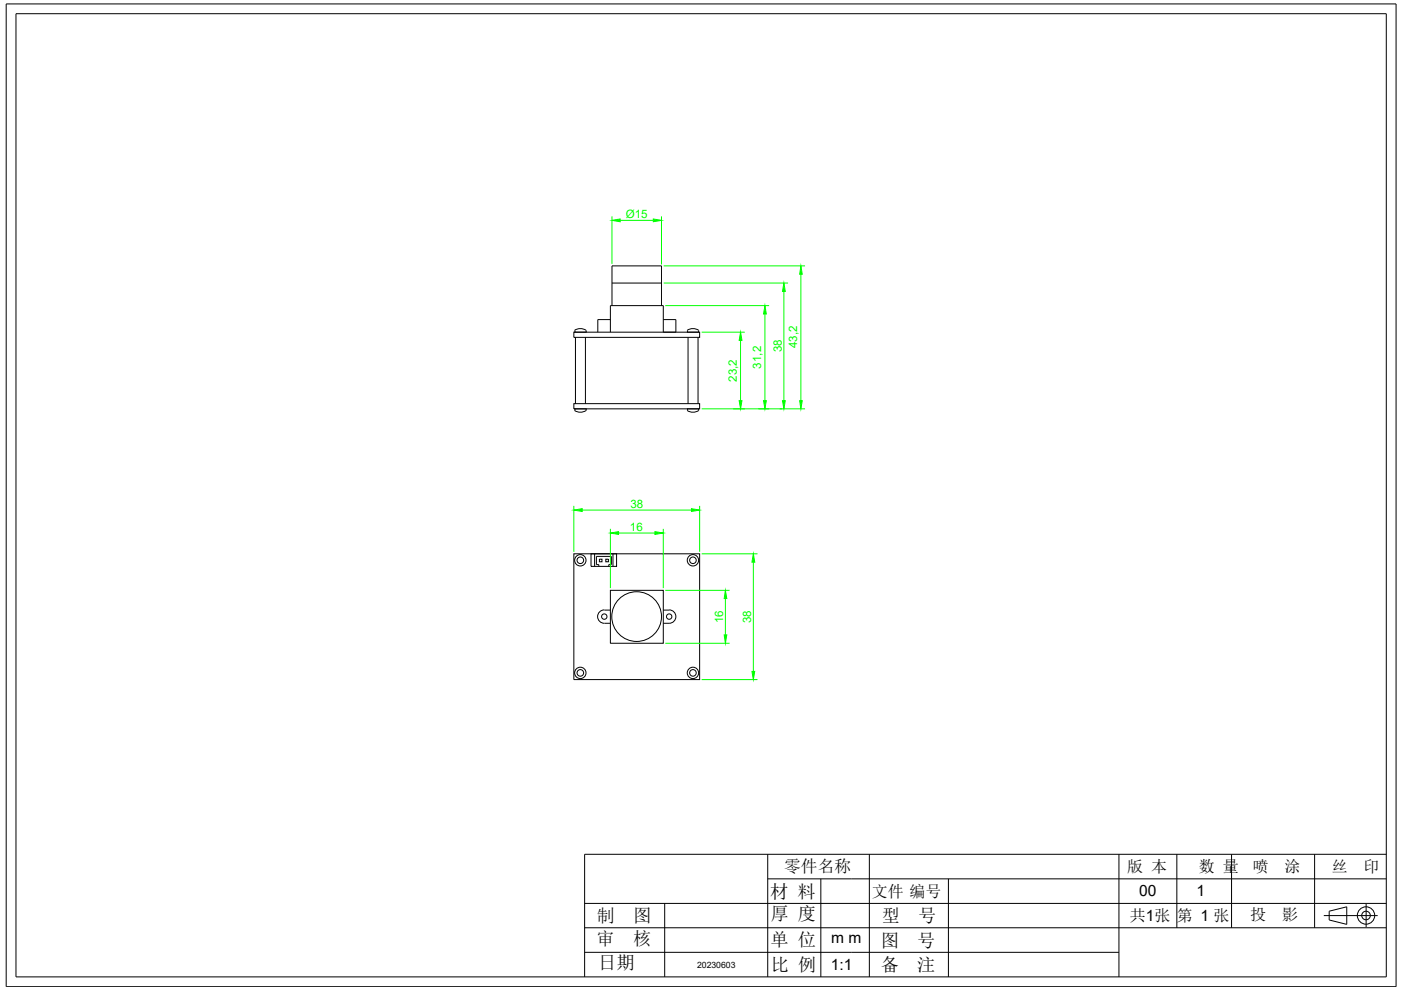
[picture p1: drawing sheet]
<svg xmlns="http://www.w3.org/2000/svg" width="297mm" height="210mm" viewBox="0 0 297 210" stroke-linecap="round" stroke-linejoin="round" font-family="sans-serif">
<!-- layer: 0 -->
<g fill="none" stroke="#000" stroke-width=".21">
<path d="M1.3 .8h294.7v208.4h-294.7zM3.4 2.9h290.5v204.2h-290.5zM121.7 70.4h26.6v1.1h-26.6zM121.8 70a2.22 2.22 0 0 1 2.4 0M121.9 70v.4h2.4v-.4M122 71.5v14.1M124.1 71.5v14.1M129.4 67.8h-2.7v2.6M129.8 60h10.5M129.8 64.8v-8.4h10.5v8.4M140.6 67.8h2.7v2.6h-2.7v-5.6h-11.2v5.6M145.7 70a2.22 2.22 0 0 1 2.4 0"/>
<path d="M145.8 70v.4h2.3v-.4M145.9 71.5v14.1M148 71.5v14.1M121.7 85.6h26.6v1.1h-26.6zM121.8 87.1a2.22 2.22 0 0 0 2.4 0M121.9 87.1v-.4h2.4v.4M145.7 87.1a2.22 2.22 0 0 0 2.4 0M145.8 87.1v-.4h2.3v.4M121.7 117.4h26.6v26.7h-26.6zM125.3 117.4h5.4v2.7h-5.4zM126.1 117.4v2.7M127.1 118.6h.5v.5h-.5z"/>
<path d="M128.4 118.6h.6v.5h-.6zM130 117.4v2.7M127 120.1v-.4h-.6v-1.7h3.2v1.7h-.5v.4M128.1 129.3a1.42 1.42 0 0 0-1.4 1.4 1.42 1.42 0 0 0 1.4 1.5M128.1 129.4h1.3M128.1 132.2h1.3M129.4 125.2h11.2v11.2h-11.2zM140.6 129.4l1.3-.1a1.42 1.42 0 0 1 1.4 1.4 1.42 1.42 0 0 1-1.4 1.5h-1.3"/>
<circle cx="123" cy="118.8" r="1.21"/>
<circle cx="123" cy="118.8" r=".7"/>
<circle cx="146.9" cy="118.8" r="1.21"/>
<circle cx="146.9" cy="118.8" r=".7"/>
<circle cx="128.1" cy="130.7" r=".57"/>
<circle cx="135" cy="130.7" r="5.3"/>
<circle cx="141.9" cy="130.7" r=".57"/>
<circle cx="123" cy="142.7" r="1.21"/>
<circle cx="123" cy="142.7" r=".7"/>
<circle cx="146.9" cy="142.7" r="1.21"/>
<circle cx="146.9" cy="142.7" r=".7"/>
</g>
<g fill="none" stroke="#0f0" stroke-width=".21">
<path d="M129.8 45.9v10.1M131.5 46.7h7M140.3 45.9v10.2M140.7 56.4h30M169.8 58.2v26.7M140.7 60h26.4M141.1 64.8h22M148.8 70.4h9.1M157 72.2v12.7M162.2 66.6v18.3M166.2 61.8v23.1M148.8 86.7h21.9"/>
<path d="M121.7 107.3v9.7M123.4 108.1h23.2M129.4 112.1v12.6M131.1 113h7.8M140.6 112.1v12.6M148.3 107.3v9.7M148.8 117.4h11.8M159.7 119.2v23.2M141.1 125.2h13.6M141.1 136.4h13.6M153.8 126.9v7.7M148.8 144.1h11.8"/>
</g>
<g fill="#0f0" stroke="#0f0" stroke-width=".21">
<path d="M121.7 108.1l1.7-.2v.5z"/>
<path d="M146.6 107.9l1.7 .2-1.7 .3z"/>
<path d="M159.7 117.4l.3 1.8h-.6z"/>
<path d="M159.4 142.4h.6l-.3 1.7z"/>
<path d="M156.7 84.9h.6l-.3 1.8z"/>
<path d="M157 70.4l.3 1.8h-.6z"/>
<path d="M161.9 84.9h.6l-.3 1.8z"/>
<path d="M162.2 64.8l.3 1.8h-.6z"/>
<path d="M169.5 84.9h.6l-.3 1.8z"/>
<path d="M169.8 56.4l.3 1.8h-.6z"/>
<path d="M129.4 113l1.7-.3v.6z"/>
<path d="M138.9 112.7l1.7 .3-1.7 .3z"/>
<path d="M153.8 125.2l.3 1.7h-.6z"/>
<path d="M153.5 134.6h.6l-.3 1.8z"/>
<path d="M129.8 46.7l1.7-.3v.6z"/>
<path d="M138.5 46.4l1.8 .3-1.8 .3z"/>
<path d="M165.9 84.9h.6l-.3 1.8z"/>
<path d="M166.2 60l.3 1.8h-.6z"/>
</g>
<!-- layer: VhF -->
<g fill="none" stroke="#000" stroke-width=".21">
<path d="M124 191.5h169.9M124 196.7h169.9M140.9 191.5v15.6M162.8 186.3h131.1M162.8 181.1v26M174 186.3v20.8M184.3 181.1v26M201.1 186.3v20.8M237.2 181.1v26M249.5 181.1v15.6M261.1 181.1v15.6M278.7 181.1v15.6"/>
<path d="M280.7 194.1h11.4M281.8 193.2l3.7-.9v3.7l-3.7-.9zM289.6 191.7v4.9M293.9 181.1h-169.9v26M124 201.9h113.2"/>
<circle cx="289.6" cy="194.1" r="1.84"/>
<circle cx="289.6" cy="194.1" r=".91"/>
</g>
<g font-size="3.9">
<text x="163.3" y="190.4">材 料</text>
<text x="126.5" y="195.5">制</text>
<text x="134.3" y="195.5">图</text>
<text x="163.4" y="195.1">厚 度</text>
<text x="186.9" y="195.5">型</text>
<text x="194.7" y="195.5">号</text>
<text x="126.5" y="200.3">审</text>
<text x="134.2" y="200.3">核</text>
<text x="163.4" y="200.6">单 位</text>
<text x="186.8" y="200.7">图</text>
<text x="194.5" y="200.7">号</text>
<text x="126.8" y="205.5">日期</text>
<text x="163.4" y="206">比 例</text>
<text x="186.8" y="205.9">备</text>
<text x="194.5" y="205.9">注</text>
</g>
<text font-size="3.5" x="166.3" y="184.9">零件名称</text>
<g font-size="3.4">
<text x="239" y="184.9">版 本</text>
<text x="254.2" y="184.9">数 量</text>
<text x="265.6" y="184.8">喷</text>
<text x="272.4" y="184.8">涂</text>
<text x="282.4" y="184.8">丝</text>
<text x="289.1" y="184.8">印</text>
<text x="184.9" y="190.2">文件 编号</text>
<text x="239.6" y="195.3">共1张 第 1 张</text>
<text x="265.1" y="195.1">投</text>
<text x="271.8" y="195.1">影</text>
</g>
<g font-size="3.3">
<text x="241.5" y="190.1">00</text>
<text x="253.7" y="190.1">1</text>
<text x="176.2" y="200">m m</text>
<text x="176.1" y="205.6">1:1</text>
</g>
<g font-size="2.5" fill="#0f0">
<text x="132.7" y="46.2">Ø15</text>
<text x="165.7" y="74.7" transform="rotate(-90 165.7 74.7)">38</text>
<text x="169" y="73.9" transform="rotate(-90 169 73.9)">43,2</text>
<text x="156.2" y="80.9" transform="rotate(-90 156.2 80.9)">23,2</text>
<text x="161.4" y="78.1" transform="rotate(-90 161.4 78.1)">31,2</text>
<text x="133.6" y="107.7">38</text>
<text x="133.6" y="112.6">16</text>
<text x="153.3" y="132.2" transform="rotate(-90 153.3 132.2)">16</text>
<text x="159.3" y="132.1" transform="rotate(-90 159.3 132.1)">38</text>
</g>
<text font-size="1.8" x="147.8" y="205.2">20230603</text>
</svg>
